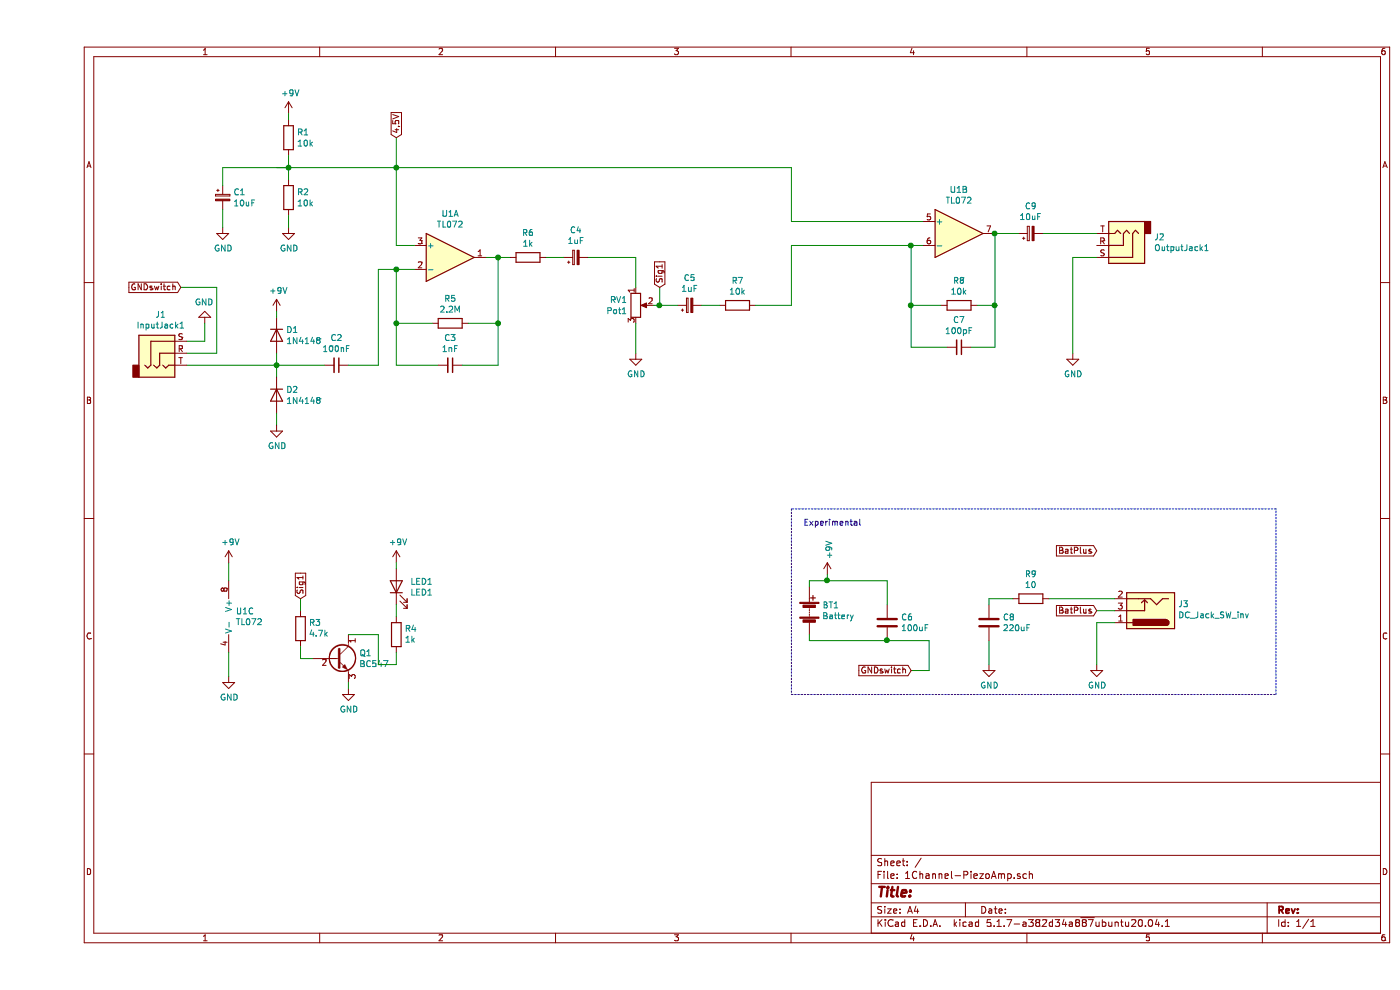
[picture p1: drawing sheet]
EESchema Schematic File Version 4
EELAYER 30 0
EELAYER END
$Descr A4 11693 8268
encoding utf-8
Sheet 1 1
Title ""
Date ""
Rev ""
Comp ""
Comment1 ""
Comment2 ""
Comment3 ""
Comment4 ""
$EndDescr
$Comp
L Device:C C6
U 1 1
P 7100 5200
F 0 "C6" H 7215 5246 50  0000 L CNN
F 1 "100uF" H 7215 5155 50  0000 L CNN
F 2 "Capacitor_SMD:C_1210_3225Metric_Pad1.33x2.70mm_HandSolder" H 7138 5050 50  0001 C CNN
F 3 "~" H 7100 5200 50  0001 C CNN
	1    7100 5200
	1    0    0    -1  
$EndComp
$Comp
L Device:Battery BT1
U 1 1
P 6450 5100
F 0 "BT1" H 6558 5146 50  0000 L CNN
F 1 "Battery" H 6558 5055 50  0000 L CNN
F 2 "Connector_Molex:Molex_KK-254_AE-6410-02A_1x02_P2.54mm_Vertical" V 6450 5160 50  0001 C CNN
F 3 "~" V 6450 5160 50  0001 C CNN
	1    6450 5100
	1    0    0    -1  
$EndComp
$Comp
L Device:C C8
U 1 1
P 7950 5200
F 0 "C8" H 8065 5246 50  0000 L CNN
F 1 "220uF" H 8065 5155 50  0000 L CNN
F 2 "Capacitor_SMD:C_1210_3225Metric_Pad1.33x2.70mm_HandSolder" H 7988 5050 50  0001 C CNN
F 3 "~" H 7950 5200 50  0001 C CNN
	1    7950 5200
	1    0    0    -1  
$EndComp
Wire Wire Line
	7100 5050 7100 4850
Wire Wire Line
	6450 4850 6450 4900
Wire Wire Line
	7100 5350 6450 5350
Wire Wire Line
	6450 5350 6450 5300
Connection ~ 7100 5350
Wire Wire Line
	7450 5350 7100 5350
$Comp
L power:+9V #PWR07
U 1 1
P 2100 950
F 0 "#PWR07" H 2100 800 50  0001 C CNN
F 1 "+9V" H 2115 1123 50  0000 C CNN
F 2 "" H 2100 950 50  0001 C CNN
F 3 "" H 2100 950 50  0001 C CNN
	1    2100 950 
	1    0    0    -1  
$EndComp
$Comp
L Device:R R1
U 1 1
P 2100 1150
F 0 "R1" H 2170 1196 50  0000 L CNN
F 1 "10k" H 2170 1105 50  0000 L CNN
F 2 "Resistor_SMD:R_1206_3216Metric_Pad1.30x1.75mm_HandSolder" V 2030 1150 50  0001 C CNN
F 3 "~" H 2100 1150 50  0001 C CNN
	1    2100 1150
	1    0    0    -1  
$EndComp
$Comp
L Device:R R2
U 1 1
P 2100 1650
F 0 "R2" H 2170 1696 50  0000 L CNN
F 1 "10k" H 2170 1605 50  0000 L CNN
F 2 "Resistor_SMD:R_1206_3216Metric_Pad1.30x1.75mm_HandSolder" V 2030 1650 50  0001 C CNN
F 3 "~" H 2100 1650 50  0001 C CNN
	1    2100 1650
	1    0    0    -1  
$EndComp
$Comp
L power:GND #PWR02
U 1 1
P 1550 1900
F 0 "#PWR02" H 1550 1650 50  0001 C CNN
F 1 "GND" H 1555 1727 50  0000 C CNN
F 2 "" H 1550 1900 50  0001 C CNN
F 3 "" H 1550 1900 50  0001 C CNN
	1    1550 1900
	1    0    0    -1  
$EndComp
$Comp
L Device:CP_Small C1
U 1 1
P 1550 1650
F 0 "C1" H 1638 1696 50  0000 L CNN
F 1 "10uF" H 1638 1605 50  0000 L CNN
F 2 "Capacitor_SMD:C_1210_3225Metric_Pad1.33x2.70mm_HandSolder" H 1550 1650 50  0001 C CNN
F 3 "~" H 1550 1650 50  0001 C CNN
	1    1550 1650
	1    0    0    -1  
$EndComp
Wire Wire Line
	2100 950  2100 1000
Wire Wire Line
	2100 1300 2100 1400
$Comp
L power:GND #PWR08
U 1 1
P 2100 1900
F 0 "#PWR08" H 2100 1650 50  0001 C CNN
F 1 "GND" H 2105 1727 50  0000 C CNN
F 2 "" H 2100 1900 50  0001 C CNN
F 3 "" H 2100 1900 50  0001 C CNN
	1    2100 1900
	1    0    0    -1  
$EndComp
Wire Wire Line
	2100 1800 2100 1900
Wire Wire Line
	1550 1550 1550 1400
Connection ~ 2100 1400
Wire Wire Line
	2100 1400 2100 1500
Wire Wire Line
	1550 1750 1550 1900
Wire Wire Line
	3150 2050 3000 2050
Wire Wire Line
	7400 1850 6300 1850
$Comp
L Device:C_Small C2
U 1 1
P 2500 3050
F 0 "C2" V 2271 3050 50  0000 C CNN
F 1 "100nF" V 2362 3050 50  0000 C CNN
F 2 "Capacitor_SMD:C_1206_3216Metric_Pad1.33x1.80mm_HandSolder" H 2500 3050 50  0001 C CNN
F 3 "~" H 2500 3050 50  0001 C CNN
	1    2500 3050
	0    1    1    0   
$EndComp
Wire Wire Line
	3150 2250 3000 2250
Wire Wire Line
	2850 2250 2850 3050
Wire Wire Line
	2850 3050 2600 3050
$Comp
L Device:R R5
U 1 1
P 3450 2700
F 0 "R5" V 3243 2700 50  0000 C CNN
F 1 "2.2M" V 3334 2700 50  0000 C CNN
F 2 "Resistor_SMD:R_1206_3216Metric_Pad1.30x1.75mm_HandSolder" V 3380 2700 50  0001 C CNN
F 3 "~" H 3450 2700 50  0001 C CNN
	1    3450 2700
	0    1    1    0   
$EndComp
$Comp
L Device:C_Small C3
U 1 1
P 3450 3050
F 0 "C3" V 3221 3050 50  0000 C CNN
F 1 "1nF" V 3312 3050 50  0000 C CNN
F 2 "Capacitor_SMD:C_1206_3216Metric_Pad1.33x1.80mm_HandSolder" H 3450 3050 50  0001 C CNN
F 3 "~" H 3450 3050 50  0001 C CNN
	1    3450 3050
	0    1    1    0   
$EndComp
Wire Wire Line
	3000 2250 3000 2700
Wire Wire Line
	3000 2700 3300 2700
Connection ~ 3000 2250
Wire Wire Line
	3000 2250 2850 2250
Wire Wire Line
	3000 2700 3000 3050
Wire Wire Line
	3000 3050 3350 3050
Connection ~ 3000 2700
$Comp
L Device:R R6
U 1 1
P 4100 2150
F 0 "R6" V 3893 2150 50  0000 C CNN
F 1 "1k" V 3984 2150 50  0000 C CNN
F 2 "Resistor_SMD:R_1206_3216Metric_Pad1.30x1.75mm_HandSolder" V 4030 2150 50  0001 C CNN
F 3 "~" H 4100 2150 50  0001 C CNN
	1    4100 2150
	0    1    1    0   
$EndComp
Wire Wire Line
	3950 2150 3850 2150
Wire Wire Line
	3600 2700 3850 2700
Wire Wire Line
	3850 2700 3850 2150
Connection ~ 3850 2150
Wire Wire Line
	3850 2150 3750 2150
Wire Wire Line
	3550 3050 3850 3050
Wire Wire Line
	3850 3050 3850 2700
Connection ~ 3850 2700
$Comp
L Device:CP_Small C4
U 1 1
P 4500 2150
F 0 "C4" V 4725 2150 50  0000 C CNN
F 1 "1uF" V 4634 2150 50  0000 C CNN
F 2 "Capacitor_SMD:C_1206_3216Metric_Pad1.33x1.80mm_HandSolder" H 4500 2150 50  0001 C CNN
F 3 "~" H 4500 2150 50  0001 C CNN
	1    4500 2150
	0    -1   -1   0   
$EndComp
Wire Wire Line
	4250 2150 4400 2150
$Comp
L Device:D D1
U 1 1
P 2000 2800
F 0 "D1" V 1954 2880 50  0000 L CNN
F 1 "1N4148" V 2045 2880 50  0000 L CNN
F 2 "Diode_SMD:D_1206_3216Metric_Pad1.42x1.75mm_HandSolder" H 2000 2800 50  0001 C CNN
F 3 "~" H 2000 2800 50  0001 C CNN
	1    2000 2800
	0    1    1    0   
$EndComp
$Comp
L Device:D D2
U 1 1
P 2000 3300
F 0 "D2" V 1954 3380 50  0000 L CNN
F 1 "1N4148" V 2045 3380 50  0000 L CNN
F 2 "Diode_SMD:D_1206_3216Metric_Pad1.42x1.75mm_HandSolder" H 2000 3300 50  0001 C CNN
F 3 "~" H 2000 3300 50  0001 C CNN
	1    2000 3300
	0    1    1    0   
$EndComp
Wire Wire Line
	2000 3050 2000 2950
Wire Wire Line
	2400 3050 2000 3050
Wire Wire Line
	2000 3150 2000 3050
Connection ~ 2000 3050
Wire Wire Line
	3000 1400 3000 2050
$Comp
L power:+9V #PWR05
U 1 1
P 2000 2600
F 0 "#PWR05" H 2000 2450 50  0001 C CNN
F 1 "+9V" H 2015 2773 50  0000 C CNN
F 2 "" H 2000 2600 50  0001 C CNN
F 3 "" H 2000 2600 50  0001 C CNN
	1    2000 2600
	1    0    0    -1  
$EndComp
Wire Wire Line
	2000 2600 2000 2650
$Comp
L power:GND #PWR06
U 1 1
P 2000 3550
F 0 "#PWR06" H 2000 3300 50  0001 C CNN
F 1 "GND" H 2005 3377 50  0000 C CNN
F 2 "" H 2000 3550 50  0001 C CNN
F 3 "" H 2000 3550 50  0001 C CNN
	1    2000 3550
	1    0    0    -1  
$EndComp
Wire Wire Line
	2000 3450 2000 3550
$Comp
L Connector:AudioJack3 J1
U 1 1
P 1050 2950
F 0 "J1" H 1032 3275 50  0000 C CNN
F 1 "InputJack1" H 1032 3184 50  0000 C CNN
F 2 "3Channel-PiezoAmp:Jack_3.5mm_dusjagr_Horizontal" H 1050 2950 50  0001 C CNN
F 3 "~" H 1050 2950 50  0001 C CNN
	1    1050 2950
	1    0    0    -1  
$EndComp
Wire Wire Line
	2000 3050 1250 3050
$Comp
L Device:R_POT RV1
U 1 1
P 5000 2550
F 0 "RV1" H 4931 2596 50  0000 R CNN
F 1 "Pot1" H 4931 2505 50  0000 R CNN
F 2 "3Channel-PiezoAmp:RD901F-ALPHA-3D" H 5000 2550 50  0001 C CNN
F 3 "~" H 5000 2550 50  0001 C CNN
	1    5000 2550
	1    0    0    -1  
$EndComp
Wire Wire Line
	4600 2150 5000 2150
Wire Wire Line
	5000 2150 5000 2400
$Comp
L power:GND #PWR011
U 1 1
P 5000 2950
F 0 "#PWR011" H 5000 2700 50  0001 C CNN
F 1 "GND" H 5005 2777 50  0000 C CNN
F 2 "" H 5000 2950 50  0001 C CNN
F 3 "" H 5000 2950 50  0001 C CNN
	1    5000 2950
	1    0    0    -1  
$EndComp
Wire Wire Line
	5000 2700 5000 2950
$Comp
L Device:CP_Small C5
U 1 1
P 5450 2550
F 0 "C5" V 5675 2550 50  0000 C CNN
F 1 "1uF" V 5584 2550 50  0000 C CNN
F 2 "Capacitor_SMD:C_1206_3216Metric_Pad1.33x1.80mm_HandSolder" H 5450 2550 50  0001 C CNN
F 3 "~" H 5450 2550 50  0001 C CNN
	1    5450 2550
	0    -1   -1   0   
$EndComp
$Comp
L Device:R R7
U 1 1
P 5850 2550
F 0 "R7" V 5643 2550 50  0000 C CNN
F 1 "10k" V 5734 2550 50  0000 C CNN
F 2 "Resistor_SMD:R_1206_3216Metric_Pad1.30x1.75mm_HandSolder" V 5780 2550 50  0001 C CNN
F 3 "~" H 5850 2550 50  0001 C CNN
	1    5850 2550
	0    1    1    0   
$EndComp
Wire Wire Line
	6300 2550 6300 2050
Wire Wire Line
	6300 2050 7300 2050
$Comp
L Device:R R8
U 1 1
P 7700 2550
F 0 "R8" V 7493 2550 50  0000 C CNN
F 1 "10k" V 7584 2550 50  0000 C CNN
F 2 "Resistor_SMD:R_1206_3216Metric_Pad1.30x1.75mm_HandSolder" V 7630 2550 50  0001 C CNN
F 3 "~" H 7700 2550 50  0001 C CNN
	1    7700 2550
	0    1    1    0   
$EndComp
Wire Wire Line
	8000 1950 8000 2550
Wire Wire Line
	8000 2550 7850 2550
Wire Wire Line
	7550 2550 7300 2550
Wire Wire Line
	7300 2550 7300 2050
Connection ~ 7300 2050
Wire Wire Line
	7300 2050 7400 2050
$Comp
L Device:C_Small C7
U 1 1
P 7700 2900
F 0 "C7" V 7471 2900 50  0000 C CNN
F 1 "100pF" V 7562 2900 50  0000 C CNN
F 2 "Capacitor_SMD:C_1206_3216Metric_Pad1.33x1.80mm_HandSolder" H 7700 2900 50  0001 C CNN
F 3 "~" H 7700 2900 50  0001 C CNN
	1    7700 2900
	0    1    1    0   
$EndComp
Wire Wire Line
	8000 2550 8000 2900
Wire Wire Line
	8000 2900 7800 2900
Connection ~ 8000 2550
Wire Wire Line
	7300 2550 7300 2900
Wire Wire Line
	7300 2900 7600 2900
Connection ~ 7300 2550
$Comp
L Device:CP_Small C9
U 1 1
P 8300 1950
F 0 "C9" V 8525 1950 50  0000 C CNN
F 1 "10uF" V 8434 1950 50  0000 C CNN
F 2 "Capacitor_SMD:C_1206_3216Metric_Pad1.33x1.80mm_HandSolder" H 8300 1950 50  0001 C CNN
F 3 "~" H 8300 1950 50  0001 C CNN
	1    8300 1950
	0    -1   -1   0   
$EndComp
Wire Wire Line
	8200 1950 8000 1950
Connection ~ 8000 1950
$Comp
L Connector:AudioJack3 J2
U 1 1
P 9050 2050
F 0 "J2" H 8770 1983 50  0000 R CNN
F 1 "OutputJack1" H 8770 2074 50  0000 R CNN
F 2 "3Channel-PiezoAmp:Jack_3.5mm_dusjagr_Horizontal" H 9050 2050 50  0001 C CNN
F 3 "~" H 9050 2050 50  0001 C CNN
	1    9050 2050
	-1   0    0    1   
$EndComp
Wire Wire Line
	8850 1950 8400 1950
$Comp
L power:GND #PWR014
U 1 1
P 8650 2950
F 0 "#PWR014" H 8650 2700 50  0001 C CNN
F 1 "GND" H 8655 2777 50  0000 C CNN
F 2 "" H 8650 2950 50  0001 C CNN
F 3 "" H 8650 2950 50  0001 C CNN
	1    8650 2950
	1    0    0    -1  
$EndComp
Wire Wire Line
	8650 2150 8650 2950
Wire Wire Line
	8650 2150 8850 2150
Wire Wire Line
	2100 1400 3000 1400
Wire Wire Line
	6300 1400 6300 1850
Connection ~ 3000 1400
Text GLabel 3000 1150 1    50   Input ~ 0
4.5V
Wire Wire Line
	3000 1150 3000 1400
$Comp
L power:GND #PWR04
U 1 1
P 1600 5650
F 0 "#PWR04" H 1600 5400 50  0001 C CNN
F 1 "GND" H 1605 5477 50  0000 C CNN
F 2 "" H 1600 5650 50  0001 C CNN
F 3 "" H 1600 5650 50  0001 C CNN
	1    1600 5650
	1    0    0    -1  
$EndComp
$Comp
L power:+9V #PWR03
U 1 1
P 1600 4700
F 0 "#PWR03" H 1600 4550 50  0001 C CNN
F 1 "+9V" H 1615 4873 50  0000 C CNN
F 2 "" H 1600 4700 50  0001 C CNN
F 3 "" H 1600 4700 50  0001 C CNN
	1    1600 4700
	1    0    0    -1  
$EndComp
Wire Wire Line
	1600 4700 1600 4850
Wire Wire Line
	1600 5450 1600 5650
Text GLabel 7300 5600 0    50   Input ~ 0
GNDswitch
Wire Wire Line
	7450 5600 7300 5600
Wire Wire Line
	7450 5350 7450 5600
Text GLabel 1200 2400 0    50   Input ~ 0
GNDswitch
Wire Wire Line
	1200 2400 1500 2400
Wire Wire Line
	1500 2400 1500 2950
Wire Wire Line
	1500 2950 1250 2950
$Comp
L power:GND #PWR01
U 1 1
P 1400 2700
F 0 "#PWR01" H 1400 2450 50  0001 C CNN
F 1 "GND" H 1405 2527 50  0000 C CNN
F 2 "" H 1400 2700 50  0001 C CNN
F 3 "" H 1400 2700 50  0001 C CNN
	1    1400 2700
	-1   0    0    1   
$EndComp
Wire Wire Line
	1400 2700 1400 2850
Wire Wire Line
	1400 2850 1250 2850
Wire Wire Line
	7950 5000 7950 5050
Wire Wire Line
	8150 5000 7950 5000
$Comp
L Connector:Barrel_Jack_Switch J3
U 1 1
P 9300 5100
F 0 "J3" H 9070 5050 50  0000 R CNN
F 1 "DC_Jack_SW_inv" H 9070 5141 50  0000 R CNN
F 2 "Connector_BarrelJack:BarrelJack_Horizontal" H 9350 5060 50  0001 C CNN
F 3 "~" H 9350 5060 50  0001 C CNN
	1    9300 5100
	-1   0    0    1   
$EndComp
$Comp
L Device:R R9
U 1 1
P 8300 5000
F 0 "R9" V 8093 5000 50  0000 C CNN
F 1 "10" V 8184 5000 50  0000 C CNN
F 2 "Resistor_SMD:R_1206_3216Metric_Pad1.30x1.75mm_HandSolder" V 8230 5000 50  0001 C CNN
F 3 "~" H 8300 5000 50  0001 C CNN
	1    8300 5000
	0    1    1    0   
$EndComp
$Comp
L power:GND #PWR013
U 1 1
P 7950 5550
F 0 "#PWR013" H 7950 5300 50  0001 C CNN
F 1 "GND" H 7955 5377 50  0000 C CNN
F 2 "" H 7950 5550 50  0001 C CNN
F 3 "" H 7950 5550 50  0001 C CNN
	1    7950 5550
	1    0    0    -1  
$EndComp
Wire Wire Line
	7950 5350 7950 5550
$Comp
L Device:LED LED1
U 1 1
P 3000 4900
F 0 "LED1" V 3039 4782 50  0000 R CNN
F 1 "LED1" V 2948 4782 50  0000 R CNN
F 2 "LED_SMD:LED_0805_2012Metric_Pad1.15x1.40mm_HandSolder" H 3000 4900 50  0001 C CNN
F 3 "~" H 3000 4900 50  0001 C CNN
	1    3000 4900
	0    -1   -1   0   
$EndComp
$Comp
L Device:R R4
U 1 1
P 3000 5300
F 0 "R4" H 2930 5254 50  0000 R CNN
F 1 "1k" H 2930 5345 50  0000 R CNN
F 2 "Resistor_SMD:R_1206_3216Metric_Pad1.30x1.75mm_HandSolder" V 2930 5300 50  0001 C CNN
F 3 "~" H 3000 5300 50  0001 C CNN
	1    3000 5300
	-1   0    0    1   
$EndComp
$Comp
L power:+9V #PWR010
U 1 1
P 3000 4700
F 0 "#PWR010" H 3000 4550 50  0001 C CNN
F 1 "+9V" H 3015 4873 50  0000 C CNN
F 2 "" H 3000 4700 50  0001 C CNN
F 3 "" H 3000 4700 50  0001 C CNN
	1    3000 4700
	1    0    0    -1  
$EndComp
Wire Wire Line
	3000 4700 3000 4750
Wire Wire Line
	3000 5050 3000 5150
$Comp
L power:GND #PWR09
U 1 1
P 2600 5750
F 0 "#PWR09" H 2600 5500 50  0001 C CNN
F 1 "GND" H 2605 5577 50  0000 C CNN
F 2 "" H 2600 5750 50  0001 C CNN
F 3 "" H 2600 5750 50  0001 C CNN
	1    2600 5750
	1    0    0    -1  
$EndComp
Wire Wire Line
	3000 5450 3000 5550
$Comp
L power:GND #PWR015
U 1 1
P 8850 5550
F 0 "#PWR015" H 8850 5300 50  0001 C CNN
F 1 "GND" H 8855 5377 50  0000 C CNN
F 2 "" H 8850 5550 50  0001 C CNN
F 3 "" H 8850 5550 50  0001 C CNN
	1    8850 5550
	1    0    0    -1  
$EndComp
Wire Wire Line
	9000 5200 8850 5200
Wire Wire Line
	8850 5200 8850 5550
Wire Wire Line
	9000 5100 8850 5100
Wire Wire Line
	6450 4850 6600 4850
Text GLabel 8850 4600 0    50   Input ~ 0
BatPlus
Text GLabel 8850 5100 0    50   Input ~ 0
BatPlus
Text Notes 6400 4400 0    50   ~ 0
Experimental\n
Wire Notes Line
	6300 4250 6300 5800
Wire Notes Line
	6300 5800 10350 5800
Wire Notes Line
	10350 5800 10350 4250
Wire Notes Line
	10350 4250 6300 4250
$Comp
L power:+9V #PWR012
U 1 1
P 6600 4800
F 0 "#PWR012" H 6600 4650 50  0001 C CNN
F 1 "+9V" V 6615 4928 50  0000 L CNN
F 2 "" H 6600 4800 50  0001 C CNN
F 3 "" H 6600 4800 50  0001 C CNN
	1    6600 4800
	1    0    0    -1  
$EndComp
Wire Wire Line
	6600 4800 6600 4850
Connection ~ 6600 4850
Wire Wire Line
	6600 4850 7100 4850
Wire Wire Line
	8450 5000 9000 5000
$Comp
L Transistor_BJT:BC547 Q1
U 1 1
P 2500 5500
F 0 "Q1" H 2691 5546 50  0000 L CNN
F 1 "BC547" H 2691 5455 50  0000 L CNN
F 2 "Package_TO_SOT_SMD:SOT-23_Handsoldering" H 2700 5425 50  0001 L CIN
F 3 "https://www.onsemi.com/pub/Collateral/BC550-D.pdf" H 2500 5500 50  0001 L CNN
	1    2500 5500
	1    0    0    -1  
$EndComp
Wire Wire Line
	2600 5700 2600 5750
Wire Wire Line
	2600 5300 2850 5300
Wire Wire Line
	2850 5300 2850 5550
Wire Wire Line
	2850 5550 3000 5550
Text GLabel 2200 5000 1    50   Input ~ 0
Sig1
Wire Wire Line
	2200 5500 2300 5500
$Comp
L Device:R R3
U 1 1
P 2200 5250
F 0 "R3" H 2130 5204 50  0000 R CNN
F 1 "4.7k" H 2130 5295 50  0000 R CNN
F 2 "Resistor_SMD:R_1206_3216Metric_Pad1.30x1.75mm_HandSolder" V 2130 5250 50  0001 C CNN
F 3 "~" H 2200 5250 50  0001 C CNN
	1    2200 5250
	-1   0    0    1   
$EndComp
Wire Wire Line
	2200 5000 2200 5100
Wire Wire Line
	2200 5400 2200 5500
Text GLabel 5200 2400 1    50   Input ~ 0
Sig1
$Comp
L Amplifier_Operational:TL072 U1
U 1 1
P 3450 2150
F 0 "U1" H 3450 2517 50  0000 C CNN
F 1 "TL072" H 3450 2426 50  0000 C CNN
F 2 "Package_SO:SSOP-8_3.9x5.05mm_P1.27mm" H 3450 2150 50  0001 C CNN
F 3 "http://www.ti.com/lit/ds/symlink/tl071.pdf" H 3450 2150 50  0001 C CNN
	1    3450 2150
	1    0    0    -1  
$EndComp
$Comp
L Amplifier_Operational:TL072 U1
U 2 1
P 7700 1950
F 0 "U1" H 7700 2317 50  0000 C CNN
F 1 "TL072" H 7700 2226 50  0000 C CNN
F 2 "Package_SO:SSOP-8_3.9x5.05mm_P1.27mm" H 7700 1950 50  0001 C CNN
F 3 "http://www.ti.com/lit/ds/symlink/tl071.pdf" H 7700 1950 50  0001 C CNN
	2    7700 1950
	1    0    0    -1  
$EndComp
$Comp
L Amplifier_Operational:TL072 U1
U 3 1
P 1700 5150
F 0 "U1" H 1658 5196 50  0000 L CNN
F 1 "TL072" H 1658 5105 50  0000 L CNN
F 2 "Package_SO:SSOP-8_3.9x5.05mm_P1.27mm" H 1700 5150 50  0001 C CNN
F 3 "http://www.ti.com/lit/ds/symlink/tl071.pdf" H 1700 5150 50  0001 C CNN
	3    1700 5150
	1    0    0    -1  
$EndComp
Wire Wire Line
	6000 2550 6300 2550
Wire Wire Line
	3000 1400 6300 1400
Wire Wire Line
	2000 1400 2100 1400
Wire Wire Line
	1550 1400 2100 1400
Wire Wire Line
	5700 2550 5550 2550
Wire Wire Line
	5150 2550 5200 2550
Wire Wire Line
	5200 2400 5200 2550
Connection ~ 5200 2550
Wire Wire Line
	5200 2550 5350 2550
$EndSCHEMATC
